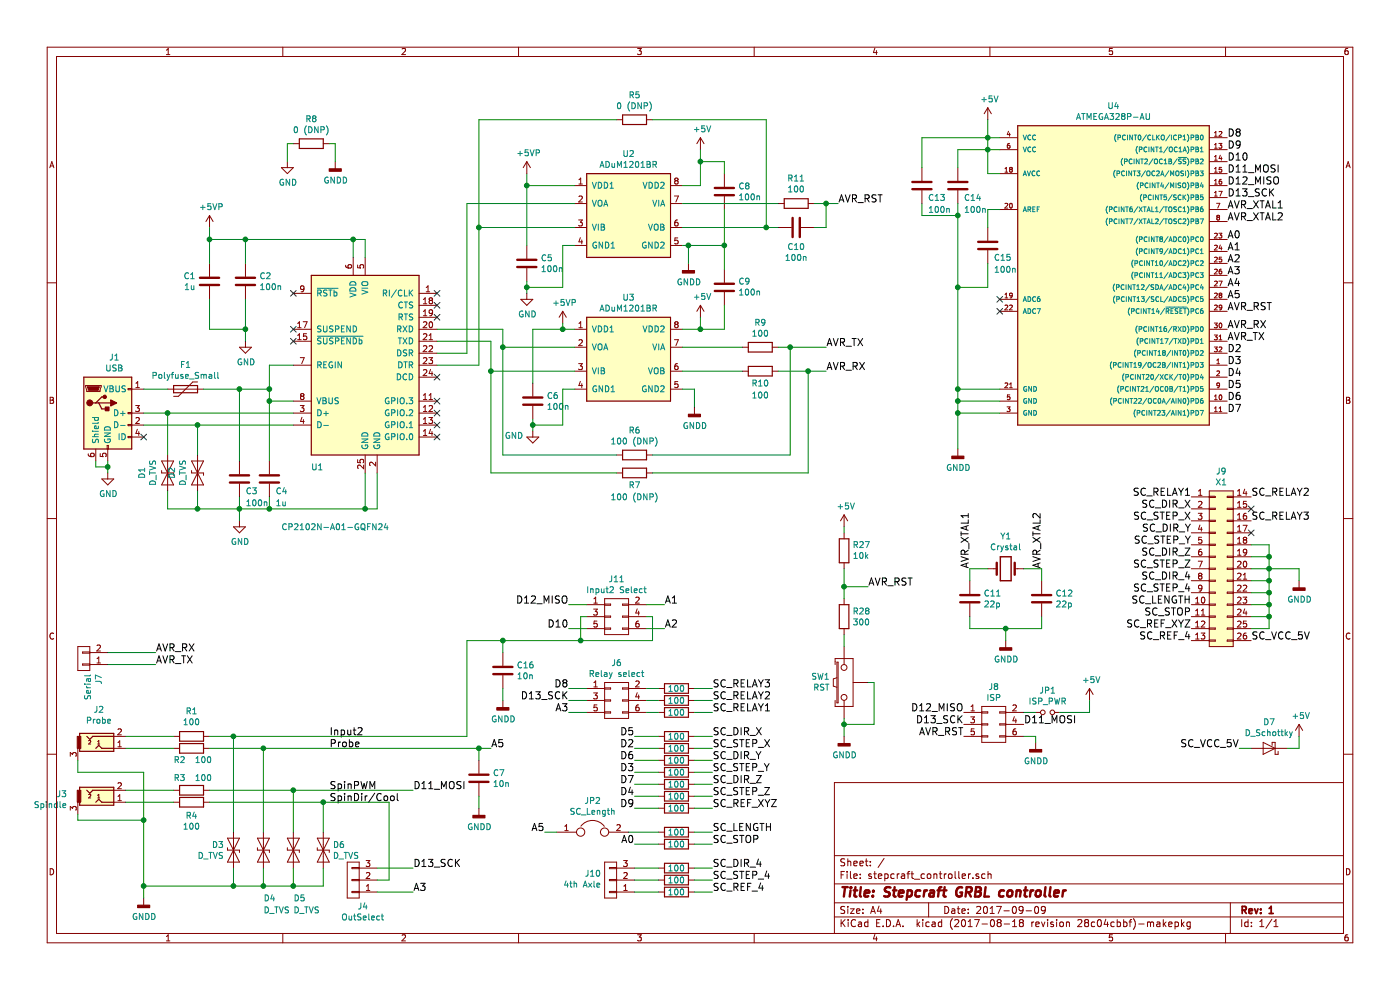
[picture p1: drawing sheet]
EESchema Schematic File Version 2
LIBS:power
LIBS:device
LIBS:transistors
LIBS:conn
LIBS:linear
LIBS:regul
LIBS:74xx
LIBS:cmos4000
LIBS:adc-dac
LIBS:memory
LIBS:xilinx
LIBS:microcontrollers
LIBS:dsp
LIBS:microchip
LIBS:analog_switches
LIBS:motorola
LIBS:texas
LIBS:intel
LIBS:audio
LIBS:interface
LIBS:digital-audio
LIBS:philips
LIBS:display
LIBS:cypress
LIBS:siliconi
LIBS:opto
LIBS:atmel
LIBS:contrib
LIBS:valves
LIBS:iotta_wsn_rev2
LIBS:w_connectors
LIBS:silabs
LIBS:stepcraft_controller-cache
EELAYER 26 0
EELAYER END
$Descr A4 11693 8268
encoding utf-8
Sheet 1 1
Title "Stepcraft GRBL controller"
Date "2017-09-09"
Rev "1"
Comp ""
Comment1 ""
Comment2 ""
Comment3 ""
Comment4 ""
$EndDescr
$Comp
L ADuM1201BR U3
U 1 1
P 5250 3000
F 0 "U3" H 5250 3517 50  0000 C CNN
F 1 "ADuM1201BR" H 5250 3426 50  0000 C CNN
F 2 "Housings_SOIC:SOIC-8_3.9x4.9mm_Pitch1.27mm" H 5250 3000 50  0001 C CIN
F 3 "" H 5250 3000 50  0001 C CNN
	1    5250 3000
	1    0    0    -1  
$EndComp
$Comp
L ATMEGA328P-AU U4
U 1 1
P 9250 2250
F 0 "U4" H 9300 3617 50  0000 C CNN
F 1 "ATMEGA328P-AU" H 9300 3526 50  0000 C CNN
F 2 "Housings_QFP:LQFP-32_7x7mm_Pitch0.8mm" H 9250 2250 50  0001 C CIN
F 3 "" H 9250 2250 50  0001 C CNN
	1    9250 2250
	1    0    0    -1  
$EndComp
$Comp
L Polyfuse F1
U 1 1
P 1550 3250
F 0 "F1" V 1345 3250 50  0000 C CNN
F 1 "Polyfuse_Small" V 1436 3250 50  0000 C CNN
F 2 "Resistors_SMD:R_1210" H 1600 3050 50  0001 L CNN
F 3 "" H 1550 3250 50  0001 C CNN
	1    1550 3250
	0    1    1    0   
$EndComp
$Comp
L USB_OTG J1
U 1 1
P 900 3450
F 0 "J1" H 955 3917 50  0000 C CNN
F 1 "USB" H 955 3826 50  0000 C CNN
F 2 "iotta_footprints:conn_usb_B_micro_smd" H 1050 3400 50  0001 C CNN
F 3 "" H 1050 3400 50  0001 C CNN
	1    900  3450
	1    0    0    -1  
$EndComp
$Comp
L Stepcraft_X1 J9
U 1 1
P 10200 4750
F 0 "J9" H 10200 5565 50  0000 C CNN
F 1 "X1" H 10200 5474 50  0000 C CNN
F 2 "iotta_footprints:Stepcraft_SC100_Controller_Board" H 10200 3600 50  0001 C CNN
F 3 "" H 10200 3600 50  0001 C CNN
	1    10200 4750
	1    0    0    -1  
$EndComp
$Comp
L CONN_02X03 J8
U 1 1
P 8300 6050
F 0 "J8" H 8300 6365 50  0000 C CNN
F 1 "ISP" H 8300 6274 50  0000 C CNN
F 2 "Pin_Headers:Pin_Header_Angled_2x03_Pitch2.54mm" H 8300 4900 50  0001 C CNN
F 3 "" H 8300 4900 50  0001 C CNN
	1    8300 6050
	1    0    0    -1  
$EndComp
$Comp
L Audio-Jack-3 J3
U 1 1
P 850 6700
F 0 "J3" H 562 6770 50  0000 R CNN
F 1 "Spindle" H 562 6679 50  0000 R CNN
F 2 "w_conn_av:jack_3.5_pj313d-smt" H 1100 6800 50  0001 C CNN
F 3 "" H 1100 6800 50  0001 C CNN
	1    850  6700
	1    0    0    -1  
$EndComp
$Comp
L Audio-Jack-3 J2
U 1 1
P 850 6250
F 0 "J2" H 826 6575 50  0000 C CNN
F 1 "Probe" H 826 6484 50  0000 C CNN
F 2 "w_conn_av:jack_3.5_pj313d-smt" H 1100 6350 50  0001 C CNN
F 3 "" H 1100 6350 50  0001 C CNN
	1    850  6250
	1    0    0    -1  
$EndComp
Text Label 9950 4150 2    60   ~ 0
SC_RELAY1
Text Label 9950 4250 2    60   ~ 0
SC_DIR_X
Text Label 9950 4350 2    60   ~ 0
SC_STEP_X
Text Label 9950 4550 2    60   ~ 0
SC_STEP_Y
Text Label 9950 4750 2    60   ~ 0
SC_STEP_Z
Text Label 9950 4450 2    60   ~ 0
SC_DIR_Y
Text Label 9950 4650 2    60   ~ 0
SC_DIR_Z
Text Label 9950 4850 2    60   ~ 0
SC_DIR_4
Text Label 9950 4950 2    60   ~ 0
SC_STEP_4
Text Label 9950 5050 2    60   ~ 0
SC_LENGTH
Text Label 9950 5150 2    60   ~ 0
SC_STOP
Text Label 9950 5250 2    60   ~ 0
SC_REF_XYZ
Text Label 9950 5350 2    60   ~ 0
SC_REF_4
Text Label 10450 4150 0    60   ~ 0
SC_RELAY2
Text Label 10450 4350 0    60   ~ 0
SC_RELAY3
NoConn ~ 10450 4250
NoConn ~ 10450 4450
Text Label 10450 5350 0    60   ~ 0
SC_VCC_5V
$Comp
L GND #PWR01
U 1 1
P 900 3950
F 0 "#PWR01" H 900 3700 50  0001 C CNN
F 1 "GND" H 905 3777 50  0000 C CNN
F 2 "" H 900 3950 50  0001 C CNN
F 3 "" H 900 3950 50  0001 C CNN
	1    900  3950
	1    0    0    -1  
$EndComp
NoConn ~ 1200 3650
$Comp
L +5V #PWR025
U 1 1
P 10850 6150
F 0 "#PWR025" H 10850 6000 50  0001 C CNN
F 1 "+5V" H 10865 6323 50  0000 C CNN
F 2 "" H 10850 6150 50  0001 C CNN
F 3 "" H 10850 6150 50  0001 C CNN
	1    10850 6150
	1    0    0    -1  
$EndComp
$Comp
L +5V #PWR022
U 1 1
P 8250 1000
F 0 "#PWR022" H 8250 850 50  0001 C CNN
F 1 "+5V" H 8265 1173 50  0000 C CNN
F 2 "" H 8250 1000 50  0001 C CNN
F 3 "" H 8250 1000 50  0001 C CNN
	1    8250 1000
	1    0    0    -1  
$EndComp
NoConn ~ 8350 2500
NoConn ~ 8350 2600
$Comp
L C C14
U 1 1
P 8000 1550
F 0 "C14" H 8050 1450 50  0000 L CNN
F 1 "100n" H 8050 1350 50  0000 L CNN
F 2 "Capacitors_SMD:C_0805" H 8038 1400 50  0001 C CNN
F 3 "" H 8000 1550 50  0001 C CNN
	1    8000 1550
	1    0    0    -1  
$EndComp
$Comp
L C C13
U 1 1
P 7700 1550
F 0 "C13" H 7750 1450 50  0000 L CNN
F 1 "100n" H 7750 1350 50  0000 L CNN
F 2 "Capacitors_SMD:C_0805" H 7738 1400 50  0001 C CNN
F 3 "" H 7700 1550 50  0001 C CNN
	1    7700 1550
	1    0    0    -1  
$EndComp
Text Label 10250 2850 0    60   ~ 0
AVR_TX
Text Label 10250 2750 0    60   ~ 0
AVR_RX
$Comp
L R R6
U 1 1
P 5300 3800
F 0 "R6" V 5093 3800 50  0000 C CNN
F 1 "100 (DNP)" V 5184 3800 50  0000 C CNN
F 2 "Resistors_SMD:R_0805" V 5230 3800 50  0001 C CNN
F 3 "" H 5300 3800 50  0001 C CNN
	1    5300 3800
	0    1    1    0   
$EndComp
$Comp
L R R7
U 1 1
P 5300 3950
F 0 "R7" V 5400 3950 50  0000 C CNN
F 1 "100 (DNP)" V 5500 3950 50  0000 C CNN
F 2 "Resistors_SMD:R_0805" V 5230 3950 50  0001 C CNN
F 3 "" H 5300 3950 50  0001 C CNN
	1    5300 3950
	0    1    1    0   
$EndComp
$Comp
L R R9
U 1 1
P 6350 2900
F 0 "R9" V 6143 2900 50  0000 C CNN
F 1 "100" V 6234 2900 50  0000 C CNN
F 2 "Resistors_SMD:R_0805" V 6280 2900 50  0001 C CNN
F 3 "" H 6350 2900 50  0001 C CNN
	1    6350 2900
	0    1    1    0   
$EndComp
$Comp
L R R10
U 1 1
P 6350 3100
F 0 "R10" V 6450 3100 50  0000 C CNN
F 1 "100" V 6550 3100 50  0000 C CNN
F 2 "Resistors_SMD:R_0805" V 6280 3100 50  0001 C CNN
F 3 "" H 6350 3100 50  0001 C CNN
	1    6350 3100
	0    1    1    0   
$EndComp
Text Label 6900 3100 0    60   ~ 0
AVR_RX
Text Label 6900 2900 0    60   ~ 0
AVR_TX
$Comp
L +5V #PWR015
U 1 1
P 5850 2650
F 0 "#PWR015" H 5850 2500 50  0001 C CNN
F 1 "+5V" H 5865 2823 50  0000 C CNN
F 2 "" H 5850 2650 50  0001 C CNN
F 3 "" H 5850 2650 50  0001 C CNN
	1    5850 2650
	1    0    0    -1  
$EndComp
Text Label 10350 6250 2    60   ~ 0
SC_VCC_5V
Text Label 10250 2600 0    60   ~ 0
AVR_RST
$Comp
L C C10
U 1 1
P 6650 1900
F 0 "C10" V 6810 1900 50  0000 C CNN
F 1 "100n" V 6901 1900 50  0000 C CNN
F 2 "Capacitors_SMD:C_0805" H 6688 1750 50  0001 C CNN
F 3 "" H 6650 1900 50  0001 C CNN
	1    6650 1900
	0    1    1    0   
$EndComp
Text Label 7250 4900 0    60   ~ 0
AVR_RST
$Comp
L R R27
U 1 1
P 7050 4600
F 0 "R27" H 6980 4554 50  0000 R CNN
F 1 "10k" H 6980 4645 50  0000 R CNN
F 2 "Resistors_SMD:R_0805" V 6980 4600 50  0001 C CNN
F 3 "" H 7050 4600 50  0001 C CNN
	1    7050 4600
	-1   0    0    1   
$EndComp
$Comp
L +5V #PWR017
U 1 1
P 7050 4400
F 0 "#PWR017" H 7050 4250 50  0001 C CNN
F 1 "+5V" H 7065 4573 50  0000 C CNN
F 2 "" H 7050 4400 50  0001 C CNN
F 3 "" H 7050 4400 50  0001 C CNN
	1    7050 4400
	1    0    0    -1  
$EndComp
$Comp
L R R28
U 1 1
P 7050 5150
F 0 "R28" H 7120 5196 50  0000 L CNN
F 1 "300" H 7120 5105 50  0000 L CNN
F 2 "Resistors_SMD:R_0805" V 6980 5150 50  0001 C CNN
F 3 "" H 7050 5150 50  0001 C CNN
	1    7050 5150
	1    0    0    -1  
$EndComp
$Comp
L Jumper_NO_Small JP1
U 1 1
P 8750 5950
F 0 "JP1" H 8750 6135 50  0000 C CNN
F 1 "ISP_PWR" H 8750 6044 50  0000 C CNN
F 2 "Pin_Headers:Pin_Header_Straight_1x02_Pitch2.54mm" H 8750 5950 50  0001 C CNN
F 3 "" H 8750 5950 50  0001 C CNN
	1    8750 5950
	1    0    0    -1  
$EndComp
$Comp
L +5V #PWR023
U 1 1
P 9100 5850
F 0 "#PWR023" H 9100 5700 50  0001 C CNN
F 1 "+5V" H 9115 6023 50  0000 C CNN
F 2 "" H 9100 5850 50  0001 C CNN
F 3 "" H 9100 5850 50  0001 C CNN
	1    9100 5850
	1    0    0    -1  
$EndComp
$Comp
L SW_PUSH_SHIELD SW1
U 1 1
P 7050 5700
F 0 "SW1" V 7096 5818 50  0000 L CNN
F 1 "RST" V 7005 5818 50  0000 L CNN
F 2 "iotta_footprints:TACTILE_SWITCH_VERTICAL_6MM" H 7050 5700 50  0001 C CNN
F 3 "" H 7050 5700 50  0000 C CNN
	1    7050 5700
	0    -1   -1   0   
$EndComp
Text Label 10250 1550 0    60   ~ 0
D12_MISO
Text Label 10250 1450 0    60   ~ 0
D11_MOSI
Text Label 10250 1650 0    60   ~ 0
D13_SCK
Text Label 8050 6150 2    60   ~ 0
AVR_RST
$Comp
L C C2
U 1 1
P 2050 2350
F 0 "C2" H 2165 2396 50  0000 L CNN
F 1 "100n" H 2165 2305 50  0000 L CNN
F 2 "Capacitors_SMD:C_0805" H 2088 2200 50  0001 C CNN
F 3 "" H 2050 2350 50  0001 C CNN
	1    2050 2350
	1    0    0    -1  
$EndComp
$Comp
L Crystal Y1
U 1 1
P 8400 4750
F 0 "Y1" H 8400 4482 50  0000 C CNN
F 1 "Crystal" H 8400 4573 50  0000 C CNN
F 2 "Crystals:Crystal_SMD_HC49-SD" H 8400 4750 50  0001 C CNN
F 3 "" H 8400 4750 50  0001 C CNN
	1    8400 4750
	-1   0    0    1   
$EndComp
$Comp
L C C11
U 1 1
P 8100 5000
F 0 "C11" H 8215 5046 50  0000 L CNN
F 1 "22p" H 8215 4955 50  0000 L CNN
F 2 "Capacitors_SMD:C_0805" H 8138 4850 50  0001 C CNN
F 3 "" H 8100 5000 50  0001 C CNN
	1    8100 5000
	1    0    0    -1  
$EndComp
$Comp
L C C12
U 1 1
P 8700 5000
F 0 "C12" H 8815 5046 50  0000 L CNN
F 1 "22p" H 8815 4955 50  0000 L CNN
F 2 "Capacitors_SMD:C_0805" H 8738 4850 50  0001 C CNN
F 3 "" H 8700 5000 50  0001 C CNN
	1    8700 5000
	1    0    0    -1  
$EndComp
Text Label 8700 4750 1    60   ~ 0
AVR_XTAL2
Text Label 8100 4750 1    60   ~ 0
AVR_XTAL1
Text Label 10250 1750 0    60   ~ 0
AVR_XTAL1
Text Label 10250 1850 0    60   ~ 0
AVR_XTAL2
$Comp
L C C3
U 1 1
P 2000 4000
F 0 "C3" H 2050 3900 50  0000 L CNN
F 1 "100n" H 2050 3800 50  0000 L CNN
F 2 "Capacitors_SMD:C_0805" H 2038 3850 50  0001 C CNN
F 3 "" H 2000 4000 50  0001 C CNN
	1    2000 4000
	1    0    0    -1  
$EndComp
$Comp
L C C4
U 1 1
P 2250 4000
F 0 "C4" H 2300 3900 50  0000 L CNN
F 1 "1u" H 2300 3800 50  0000 L CNN
F 2 "Capacitors_SMD:C_0805" H 2288 3850 50  0001 C CNN
F 3 "" H 2250 4000 50  0001 C CNN
	1    2250 4000
	1    0    0    -1  
$EndComp
$Comp
L C C1
U 1 1
P 1750 2350
F 0 "C1" H 1635 2396 50  0000 R CNN
F 1 "1u" H 1635 2305 50  0000 R CNN
F 2 "Capacitors_SMD:C_0805" H 1788 2200 50  0001 C CNN
F 3 "" H 1750 2350 50  0001 C CNN
	1    1750 2350
	1    0    0    -1  
$EndComp
$Comp
L ADuM1201BR U2
U 1 1
P 5250 1800
F 0 "U2" H 5250 2317 50  0000 C CNN
F 1 "ADuM1201BR" H 5250 2226 50  0000 C CNN
F 2 "Housings_SOIC:SOIC-8_3.9x4.9mm_Pitch1.27mm" H 5250 1800 50  0001 C CIN
F 3 "" H 5250 1800 50  0001 C CNN
	1    5250 1800
	1    0    0    -1  
$EndComp
$Comp
L +5V #PWR014
U 1 1
P 5850 1250
F 0 "#PWR014" H 5850 1100 50  0001 C CNN
F 1 "+5V" H 5865 1423 50  0000 C CNN
F 2 "" H 5850 1250 50  0001 C CNN
F 3 "" H 5850 1250 50  0001 C CNN
	1    5850 1250
	1    0    0    -1  
$EndComp
$Comp
L R R5
U 1 1
P 5300 1000
F 0 "R5" V 5093 1000 50  0000 C CNN
F 1 "0 (DNP)" V 5184 1000 50  0000 C CNN
F 2 "Resistors_SMD:R_0805" V 5230 1000 50  0001 C CNN
F 3 "" H 5300 1000 50  0001 C CNN
	1    5300 1000
	0    1    1    0   
$EndComp
$Comp
L C C8
U 1 1
P 6050 1600
F 0 "C8" H 6165 1646 50  0000 L CNN
F 1 "100n" H 6165 1555 50  0000 L CNN
F 2 "Capacitors_SMD:C_0805" H 6088 1450 50  0001 C CNN
F 3 "" H 6050 1600 50  0001 C CNN
	1    6050 1600
	1    0    0    -1  
$EndComp
$Comp
L C C9
U 1 1
P 6050 2400
F 0 "C9" H 5935 2354 50  0000 R CNN
F 1 "100n" H 5935 2445 50  0000 R CNN
F 2 "Capacitors_SMD:C_0805" H 6088 2250 50  0001 C CNN
F 3 "" H 6050 2400 50  0001 C CNN
	1    6050 2400
	-1   0    0    1   
$EndComp
$Comp
L GNDD #PWR020
U 1 1
P 8000 3750
F 0 "#PWR020" H 8000 3500 50  0001 C CNN
F 1 "GNDD" H 8004 3595 50  0000 C CNN
F 2 "" H 8000 3750 50  0001 C CNN
F 3 "" H 8000 3750 50  0001 C CNN
	1    8000 3750
	1    0    0    -1  
$EndComp
$Comp
L GNDD #PWR024
U 1 1
P 10850 4850
F 0 "#PWR024" H 10850 4600 50  0001 C CNN
F 1 "GNDD" H 10854 4695 50  0000 C CNN
F 2 "" H 10850 4850 50  0001 C CNN
F 3 "" H 10850 4850 50  0001 C CNN
	1    10850 4850
	1    0    0    -1  
$EndComp
$Comp
L GNDD #PWR012
U 1 1
P 5750 2200
F 0 "#PWR012" H 5750 1950 50  0001 C CNN
F 1 "GNDD" H 5754 2045 50  0000 C CNN
F 2 "" H 5750 2200 50  0001 C CNN
F 3 "" H 5750 2200 50  0001 C CNN
	1    5750 2200
	1    0    0    -1  
$EndComp
$Comp
L C C5
U 1 1
P 4400 2200
F 0 "C5" H 4515 2246 50  0000 L CNN
F 1 "100n" H 4515 2155 50  0000 L CNN
F 2 "Capacitors_SMD:C_0805" H 4438 2050 50  0001 C CNN
F 3 "" H 4400 2200 50  0001 C CNN
	1    4400 2200
	1    0    0    -1  
$EndComp
$Comp
L C C6
U 1 1
P 4450 3350
F 0 "C6" H 4565 3396 50  0000 L CNN
F 1 "100n" H 4565 3305 50  0000 L CNN
F 2 "Capacitors_SMD:C_0805" H 4488 3200 50  0001 C CNN
F 3 "" H 4450 3350 50  0001 C CNN
	1    4450 3350
	1    0    0    -1  
$EndComp
$Comp
L GND #PWR06
U 1 1
P 4450 3600
F 0 "#PWR06" H 4450 3350 50  0001 C CNN
F 1 "GND" H 4372 3563 50  0000 R CNN
F 2 "" H 4450 3600 50  0001 C CNN
F 3 "" H 4450 3600 50  0001 C CNN
	1    4450 3600
	1    0    0    -1  
$EndComp
$Comp
L GND #PWR05
U 1 1
P 4400 2450
F 0 "#PWR05" H 4400 2200 50  0001 C CNN
F 1 "GND" H 4405 2277 50  0000 C CNN
F 2 "" H 4400 2450 50  0001 C CNN
F 3 "" H 4400 2450 50  0001 C CNN
	1    4400 2450
	1    0    0    -1  
$EndComp
$Comp
L GNDD #PWR013
U 1 1
P 5800 3400
F 0 "#PWR013" H 5800 3150 50  0001 C CNN
F 1 "GNDD" H 5804 3245 50  0000 C CNN
F 2 "" H 5800 3400 50  0001 C CNN
F 3 "" H 5800 3400 50  0001 C CNN
	1    5800 3400
	1    0    0    -1  
$EndComp
$Comp
L GND #PWR011
U 1 1
P 2400 1350
F 0 "#PWR011" H 2400 1100 50  0001 C CNN
F 1 "GND" H 2405 1177 50  0000 C CNN
F 2 "" H 2400 1350 50  0001 C CNN
F 3 "" H 2400 1350 50  0001 C CNN
	1    2400 1350
	1    0    0    -1  
$EndComp
$Comp
L GNDD #PWR016
U 1 1
P 2800 1350
F 0 "#PWR016" H 2800 1100 50  0001 C CNN
F 1 "GNDD" H 2804 1195 50  0000 C CNN
F 2 "" H 2800 1350 50  0001 C CNN
F 3 "" H 2800 1350 50  0001 C CNN
	1    2800 1350
	1    0    0    -1  
$EndComp
$Comp
L R R8
U 1 1
P 2600 1200
F 0 "R8" V 2393 1200 50  0000 C CNN
F 1 "0 (DNP)" V 2484 1200 50  0000 C CNN
F 2 "Resistors_SMD:R_0805" V 2530 1200 50  0001 C CNN
F 3 "" H 2600 1200 50  0001 C CNN
	1    2600 1200
	0    1    1    0   
$EndComp
$Comp
L GNDD #PWR018
U 1 1
P 7050 6150
F 0 "#PWR018" H 7050 5900 50  0001 C CNN
F 1 "GNDD" H 7054 5995 50  0000 C CNN
F 2 "" H 7050 6150 50  0001 C CNN
F 3 "" H 7050 6150 50  0001 C CNN
	1    7050 6150
	1    0    0    -1  
$EndComp
$Comp
L R R11
U 1 1
P 6650 1700
F 0 "R11" V 6857 1700 50  0000 C CNN
F 1 "100" V 6766 1700 50  0000 C CNN
F 2 "Resistors_SMD:R_0805" V 6580 1700 50  0001 C CNN
F 3 "" H 6650 1700 50  0001 C CNN
	1    6650 1700
	0    -1   -1   0   
$EndComp
$Comp
L GNDD #PWR019
U 1 1
P 8400 5350
F 0 "#PWR019" H 8400 5100 50  0001 C CNN
F 1 "GNDD" H 8404 5195 50  0000 C CNN
F 2 "" H 8400 5350 50  0001 C CNN
F 3 "" H 8400 5350 50  0001 C CNN
	1    8400 5350
	1    0    0    -1  
$EndComp
$Comp
L GNDD #PWR021
U 1 1
P 8650 6200
F 0 "#PWR021" H 8650 5950 50  0001 C CNN
F 1 "GNDD" H 8654 6045 50  0000 C CNN
F 2 "" H 8650 6200 50  0001 C CNN
F 3 "" H 8650 6200 50  0001 C CNN
	1    8650 6200
	1    0    0    -1  
$EndComp
$Comp
L D_TVS D1
U 1 1
P 1400 3950
F 0 "D1" H 1400 4166 50  0000 C CNN
F 1 "D_TVS" H 1400 4075 50  0000 C CNN
F 2 "Capacitors_SMD:C_0603" H 1400 3950 50  0001 C CNN
F 3 "" H 1400 3950 50  0001 C CNN
	1    1400 3950
	0    -1   -1   0   
$EndComp
$Comp
L D_TVS D2
U 1 1
P 1650 3950
F 0 "D2" H 1650 4166 50  0000 C CNN
F 1 "D_TVS" H 1650 4075 50  0000 C CNN
F 2 "Capacitors_SMD:C_0603" H 1650 3950 50  0001 C CNN
F 3 "" H 1650 3950 50  0001 C CNN
	1    1650 3950
	0    -1   -1   0   
$EndComp
$Comp
L D_TVS D3
U 1 1
P 1950 7100
F 0 "D3" V 1904 7022 50  0000 R CNN
F 1 "D_TVS" V 1995 7022 50  0000 R CNN
F 2 "Capacitors_SMD:C_0603" H 1950 7100 50  0001 C CNN
F 3 "" H 1950 7100 50  0001 C CNN
	1    1950 7100
	0    1    1    0   
$EndComp
$Comp
L D_TVS D4
U 1 1
P 2200 7100
F 0 "D4" V 2600 7100 50  0000 L CNN
F 1 "D_TVS" V 2700 7100 50  0000 L CNN
F 2 "Capacitors_SMD:C_0603" H 2200 7100 50  0001 C CNN
F 3 "" H 2200 7100 50  0001 C CNN
	1    2200 7100
	0    1    1    0   
$EndComp
$Comp
L D_TVS D5
U 1 1
P 2450 7100
F 0 "D5" V 2850 7100 50  0000 L CNN
F 1 "D_TVS" V 2950 7100 50  0000 L CNN
F 2 "Capacitors_SMD:C_0603" H 2450 7100 50  0001 C CNN
F 3 "" H 2450 7100 50  0001 C CNN
	1    2450 7100
	0    1    1    0   
$EndComp
$Comp
L D_TVS D6
U 1 1
P 2700 7100
F 0 "D6" V 2654 7179 50  0000 L CNN
F 1 "D_TVS" V 2745 7179 50  0000 L CNN
F 2 "Capacitors_SMD:C_0603" H 2700 7100 50  0001 C CNN
F 3 "" H 2700 7100 50  0001 C CNN
	1    2700 7100
	0    1    1    0   
$EndComp
$Comp
L GNDD #PWR03
U 1 1
P 1200 7500
F 0 "#PWR03" H 1200 7250 50  0001 C CNN
F 1 "GNDD" H 1204 7345 50  0000 C CNN
F 2 "" H 1200 7500 50  0001 C CNN
F 3 "" H 1200 7500 50  0001 C CNN
	1    1200 7500
	1    0    0    -1  
$EndComp
$Comp
L R R1
U 1 1
P 1600 6150
F 0 "R1" V 1807 6150 50  0000 C CNN
F 1 "100" V 1716 6150 50  0000 C CNN
F 2 "Resistors_SMD:R_0805" V 1530 6150 50  0001 C CNN
F 3 "" H 1600 6150 50  0001 C CNN
	1    1600 6150
	0    -1   -1   0   
$EndComp
$Comp
L R R2
U 1 1
P 1600 6250
F 0 "R2" V 1500 6350 50  0000 C CNN
F 1 "100" V 1500 6150 50  0000 C CNN
F 2 "Resistors_SMD:R_0805" V 1530 6250 50  0001 C CNN
F 3 "" H 1600 6250 50  0001 C CNN
	1    1600 6250
	0    -1   -1   0   
$EndComp
$Comp
L R R3
U 1 1
P 1600 6600
F 0 "R3" V 1700 6700 50  0000 C CNN
F 1 "100" V 1700 6500 50  0000 C CNN
F 2 "Resistors_SMD:R_0805" V 1530 6600 50  0001 C CNN
F 3 "" H 1600 6600 50  0001 C CNN
	1    1600 6600
	0    -1   -1   0   
$EndComp
$Comp
L R R4
U 1 1
P 1600 6700
F 0 "R4" V 1485 6700 50  0000 C CNN
F 1 "100" V 1394 6700 50  0000 C CNN
F 2 "Resistors_SMD:R_0805" V 1530 6700 50  0001 C CNN
F 3 "" H 1600 6700 50  0001 C CNN
	1    1600 6700
	0    -1   -1   0   
$EndComp
$Comp
L CONN_01X02 J7
U 1 1
P 700 5500
F 0 "J7" V 572 5628 50  0000 L CNN
F 1 "Serial" V 663 5628 50  0000 L CNN
F 2 "Pin_Headers:Pin_Header_Angled_2x01_Pitch2.54mm" H 700 5500 50  0001 C CNN
F 3 "" H 700 5500 50  0001 C CNN
	1    700  5500
	-1   0    0    1   
$EndComp
Text Label 10250 3050 0    60   ~ 0
D3
Text Label 10250 2950 0    60   ~ 0
D2
Text Label 10250 3150 0    60   ~ 0
D4
Text Label 10250 3250 0    60   ~ 0
D5
Text Label 10250 3350 0    60   ~ 0
D6
Text Label 10250 3450 0    60   ~ 0
D7
Text Label 10250 1150 0    60   ~ 0
D8
Text Label 10250 1250 0    60   ~ 0
D9
Text Label 10250 1350 0    60   ~ 0
D10
Text Label 10250 2000 0    60   ~ 0
A0
Text Label 10250 2100 0    60   ~ 0
A1
Text Label 10250 2200 0    60   ~ 0
A2
Text Label 10250 2300 0    60   ~ 0
A3
Text Label 10250 2400 0    60   ~ 0
A4
Text Label 10250 2500 0    60   ~ 0
A5
Text Label 8550 6050 0    60   ~ 0
D11_MOSI
Text Label 8050 5950 2    60   ~ 0
D12_MISO
Text Label 8050 6050 2    60   ~ 0
D13_SCK
$Comp
L C C15
U 1 1
P 8250 2050
F 0 "C15" H 8300 1950 50  0000 L CNN
F 1 "100n" H 8300 1850 50  0000 L CNN
F 2 "Capacitors_SMD:C_0805" H 8288 1900 50  0001 C CNN
F 3 "" H 8250 2050 50  0001 C CNN
	1    8250 2050
	1    0    0    -1  
$EndComp
Text Label 5950 5950 0    60   ~ 0
SC_RELAY1
Text Label 5950 6150 0    60   ~ 0
SC_DIR_X
Text Label 5950 6250 0    60   ~ 0
SC_STEP_X
Text Label 5950 6450 0    60   ~ 0
SC_STEP_Y
Text Label 5950 6650 0    60   ~ 0
SC_STEP_Z
Text Label 5950 6350 0    60   ~ 0
SC_DIR_Y
Text Label 5950 6550 0    60   ~ 0
SC_DIR_Z
Text Label 5950 7250 0    60   ~ 0
SC_DIR_4
Text Label 5950 7350 0    60   ~ 0
SC_STEP_4
Text Label 5950 6950 0    60   ~ 0
SC_LENGTH
Text Label 5950 7050 0    60   ~ 0
SC_STOP
Text Label 5950 6750 0    60   ~ 0
SC_REF_XYZ
Text Label 5950 7450 0    60   ~ 0
SC_REF_4
$Comp
L R R12
U 1 1
P 5650 5950
F 0 "R12" V 5750 5950 50  0001 C CNN
F 1 "100" V 5650 5950 50  0000 C CNN
F 2 "Resistors_SMD:R_0805" V 5580 5950 50  0001 C CNN
F 3 "" H 5650 5950 50  0001 C CNN
	1    5650 5950
	0    -1   1    0   
$EndComp
$Comp
L R R15
U 1 1
P 5650 6150
F 0 "R15" V 5750 6150 50  0001 C CNN
F 1 "100" V 5650 6150 50  0000 C CNN
F 2 "Resistors_SMD:R_0805" V 5580 6150 50  0001 C CNN
F 3 "" H 5650 6150 50  0001 C CNN
	1    5650 6150
	0    -1   1    0   
$EndComp
$Comp
L R R16
U 1 1
P 5650 6250
F 0 "R16" V 5750 6250 50  0001 C CNN
F 1 "100" V 5650 6250 50  0000 C CNN
F 2 "Resistors_SMD:R_0805" V 5580 6250 50  0001 C CNN
F 3 "" H 5650 6250 50  0001 C CNN
	1    5650 6250
	0    -1   1    0   
$EndComp
$Comp
L R R17
U 1 1
P 5650 6350
F 0 "R17" V 5750 6350 50  0001 C CNN
F 1 "100" V 5650 6350 50  0000 C CNN
F 2 "Resistors_SMD:R_0805" V 5580 6350 50  0001 C CNN
F 3 "" H 5650 6350 50  0001 C CNN
	1    5650 6350
	0    -1   1    0   
$EndComp
$Comp
L R R18
U 1 1
P 5650 6450
F 0 "R18" V 5750 6450 50  0001 C CNN
F 1 "100" V 5650 6450 50  0000 C CNN
F 2 "Resistors_SMD:R_0805" V 5580 6450 50  0001 C CNN
F 3 "" H 5650 6450 50  0001 C CNN
	1    5650 6450
	0    -1   1    0   
$EndComp
$Comp
L R R19
U 1 1
P 5650 6550
F 0 "R19" V 5750 6550 50  0001 C CNN
F 1 "100" V 5650 6550 50  0000 C CNN
F 2 "Resistors_SMD:R_0805" V 5580 6550 50  0001 C CNN
F 3 "" H 5650 6550 50  0001 C CNN
	1    5650 6550
	0    -1   1    0   
$EndComp
$Comp
L R R20
U 1 1
P 5650 6650
F 0 "R20" V 5750 6650 50  0001 C CNN
F 1 "100" V 5650 6650 50  0000 C CNN
F 2 "Resistors_SMD:R_0805" V 5580 6650 50  0001 C CNN
F 3 "" H 5650 6650 50  0001 C CNN
	1    5650 6650
	0    -1   1    0   
$EndComp
$Comp
L R R24
U 1 1
P 5650 7250
F 0 "R24" V 5750 7250 50  0001 C CNN
F 1 "100" V 5650 7250 50  0000 C CNN
F 2 "Resistors_SMD:R_0805" V 5580 7250 50  0001 C CNN
F 3 "" H 5650 7250 50  0001 C CNN
	1    5650 7250
	0    -1   1    0   
$EndComp
$Comp
L R R25
U 1 1
P 5650 7350
F 0 "R25" V 5750 7350 50  0001 C CNN
F 1 "100" V 5650 7350 50  0000 C CNN
F 2 "Resistors_SMD:R_0805" V 5580 7350 50  0001 C CNN
F 3 "" H 5650 7350 50  0001 C CNN
	1    5650 7350
	0    -1   1    0   
$EndComp
$Comp
L R R22
U 1 1
P 5650 6950
F 0 "R22" V 5750 6950 50  0001 C CNN
F 1 "100" V 5650 6950 50  0000 C CNN
F 2 "Resistors_SMD:R_0805" V 5580 6950 50  0001 C CNN
F 3 "" H 5650 6950 50  0001 C CNN
	1    5650 6950
	0    -1   1    0   
$EndComp
$Comp
L R R23
U 1 1
P 5650 7050
F 0 "R23" V 5750 7050 50  0001 C CNN
F 1 "100" V 5650 7050 50  0000 C CNN
F 2 "Resistors_SMD:R_0805" V 5580 7050 50  0001 C CNN
F 3 "" H 5650 7050 50  0001 C CNN
	1    5650 7050
	0    -1   1    0   
$EndComp
$Comp
L R R21
U 1 1
P 5650 6750
F 0 "R21" V 5750 6750 50  0001 C CNN
F 1 "100" V 5650 6750 50  0000 C CNN
F 2 "Resistors_SMD:R_0805" V 5580 6750 50  0001 C CNN
F 3 "" H 5650 6750 50  0001 C CNN
	1    5650 6750
	0    -1   1    0   
$EndComp
$Comp
L R R26
U 1 1
P 5650 7450
F 0 "R26" V 5750 7450 50  0001 C CNN
F 1 "100" V 5650 7450 50  0000 C CNN
F 2 "Resistors_SMD:R_0805" V 5580 7450 50  0001 C CNN
F 3 "" H 5650 7450 50  0001 C CNN
	1    5650 7450
	0    -1   1    0   
$EndComp
Text Label 5950 5750 0    60   ~ 0
SC_RELAY3
Text Label 5950 5850 0    60   ~ 0
SC_RELAY2
$Comp
L R R14
U 1 1
P 5650 5750
F 0 "R14" V 5750 5750 50  0001 C CNN
F 1 "100" V 5650 5750 50  0000 C CNN
F 2 "Resistors_SMD:R_0805" V 5580 5750 50  0001 C CNN
F 3 "" H 5650 5750 50  0001 C CNN
	1    5650 5750
	0    -1   1    0   
$EndComp
$Comp
L R R13
U 1 1
P 5650 5850
F 0 "R13" V 5750 5850 50  0001 C CNN
F 1 "100" V 5650 5850 50  0000 C CNN
F 2 "Resistors_SMD:R_0805" V 5580 5850 50  0001 C CNN
F 3 "" H 5650 5850 50  0001 C CNN
	1    5650 5850
	0    -1   1    0   
$EndComp
Text Label 5300 6450 2    60   ~ 0
D3
Text Label 5300 6250 2    60   ~ 0
D2
Text Label 5300 6650 2    60   ~ 0
D4
Text Label 5300 6150 2    60   ~ 0
D5
Text Label 5300 6350 2    60   ~ 0
D6
Text Label 5300 6550 2    60   ~ 0
D7
Text Label 2750 6600 0    60   ~ 0
SpinPWM
Text Label 2750 6700 0    60   ~ 0
SpinDir/Cool
$Comp
L CONN_01X03 J4
U 1 1
P 2950 7350
F 0 "J4" H 2869 7573 50  0000 C CNN
F 1 "OutSelect" H 2869 7664 50  0000 C CNN
F 2 "Pin_Headers:Pin_Header_Straight_1x03_Pitch2.54mm" H 2950 7350 50  0001 C CNN
F 3 "" H 2950 7350 50  0001 C CNN
	1    2950 7350
	-1   0    0    1   
$EndComp
Text Label 3450 7450 0    60   ~ 0
A3
Text Label 4100 6250 0    60   ~ 0
A5
Text Label 2750 6250 0    60   ~ 0
Probe
Text Label 5300 6750 2    60   ~ 0
D9
$Comp
L C C7
U 1 1
P 4000 6500
F 0 "C7" H 4115 6546 50  0000 L CNN
F 1 "10n" H 4115 6455 50  0000 L CNN
F 2 "Capacitors_SMD:C_0805" H 4038 6350 50  0001 C CNN
F 3 "" H 4000 6500 50  0001 C CNN
	1    4000 6500
	1    0    0    -1  
$EndComp
$Comp
L GNDD #PWR010
U 1 1
P 4000 6750
F 0 "#PWR010" H 4000 6500 50  0001 C CNN
F 1 "GNDD" H 4004 6595 50  0000 C CNN
F 2 "" H 4000 6750 50  0001 C CNN
F 3 "" H 4000 6750 50  0001 C CNN
	1    4000 6750
	1    0    0    -1  
$EndComp
$Comp
L CONN_02X03 J6
U 1 1
P 5150 5850
F 0 "J6" H 5150 6165 50  0000 C CNN
F 1 "Relay select" H 5150 6074 50  0000 C CNN
F 2 "Pin_Headers:Pin_Header_Straight_2x03_Pitch2.54mm" H 5150 4700 50  0001 C CNN
F 3 "" H 5150 4700 50  0001 C CNN
	1    5150 5850
	1    0    0    -1  
$EndComp
Text Label 4750 5950 2    60   ~ 0
A3
Text Label 4750 5750 2    60   ~ 0
D8
Text Label 5550 5050 0    60   ~ 0
A1
Text Label 5550 5250 0    60   ~ 0
A2
Text Label 5300 7050 2    60   ~ 0
A0
$Comp
L CONN_01X03 J10
U 1 1
P 5100 7350
F 0 "J10" H 5178 7299 50  0000 L CNN
F 1 "4th Axle" H 5178 7390 50  0000 L CNN
F 2 "Pin_Headers:Pin_Header_Straight_1x03_Pitch2.54mm" H 5100 7350 50  0001 C CNN
F 3 "" H 5100 7350 50  0001 C CNN
	1    5100 7350
	-1   0    0    1   
$EndComp
$Comp
L Jumper JP2
U 1 1
P 4950 6950
F 0 "JP2" H 4950 7214 50  0000 C CNN
F 1 "SC_Length" H 4950 7123 50  0000 C CNN
F 2 "Pin_Headers:Pin_Header_Straight_1x02_Pitch2.54mm" H 4950 6950 50  0001 C CNN
F 3 "" H 4950 6950 50  0001 C CNN
	1    4950 6950
	1    0    0    -1  
$EndComp
Text Label 4550 6950 2    60   ~ 0
A5
$Comp
L CONN_02X03 J11
U 1 1
P 5150 5150
F 0 "J11" H 5150 5465 50  0000 C CNN
F 1 "Input2 Select" H 5150 5374 50  0000 C CNN
F 2 "Pin_Headers:Pin_Header_Straight_2x03_Pitch2.54mm" H 5150 4000 50  0001 C CNN
F 3 "" H 5150 4000 50  0001 C CNN
	1    5150 5150
	1    0    0    -1  
$EndComp
Text Label 4750 5250 2    60   ~ 0
D10
Text Label 2750 6150 0    60   ~ 0
Input2
$Comp
L C C16
U 1 1
P 4200 5600
F 0 "C16" H 4315 5646 50  0000 L CNN
F 1 "10n" H 4315 5555 50  0000 L CNN
F 2 "Capacitors_SMD:C_0805" H 4238 5450 50  0001 C CNN
F 3 "" H 4200 5600 50  0001 C CNN
	1    4200 5600
	1    0    0    -1  
$EndComp
$Comp
L GNDD #PWR026
U 1 1
P 4200 5850
F 0 "#PWR026" H 4200 5600 50  0001 C CNN
F 1 "GNDD" H 4204 5695 50  0000 C CNN
F 2 "" H 4200 5850 50  0001 C CNN
F 3 "" H 4200 5850 50  0001 C CNN
	1    4200 5850
	1    0    0    -1  
$EndComp
$Comp
L GND #PWR04
U 1 1
P 2000 4350
F 0 "#PWR04" H 2000 4100 50  0001 C CNN
F 1 "GND" H 2005 4177 50  0000 C CNN
F 2 "" H 2000 4350 50  0001 C CNN
F 3 "" H 2000 4350 50  0001 C CNN
	1    2000 4350
	1    0    0    -1  
$EndComp
Text Label 3450 7250 0    60   ~ 0
D13_SCK
Text Label 4750 5050 2    60   ~ 0
D12_MISO
Text Label 3450 6600 0    60   ~ 0
D11_MOSI
$Comp
L +5VP #PWR027
U 1 1
P 1750 1900
F 0 "#PWR027" H 1750 1750 50  0001 C CNN
F 1 "+5VP" H 1765 2073 50  0000 C CNN
F 2 "" H 1750 1900 50  0001 C CNN
F 3 "" H 1750 1900 50  0001 C CNN
	1    1750 1900
	1    0    0    -1  
$EndComp
Text Label 4750 5850 2    60   ~ 0
D13_SCK
$Comp
L CP2102N-A01-GQFN24 U1
U 1 1
P 3050 3050
F 0 "U1" H 2650 2200 50  0000 C CNN
F 1 "CP2102N-A01-GQFN24" H 2800 1700 50  0000 C CNN
F 2 "Housings_DFN_QFN:QFN-24-1EP_4x4mm_Pitch0.5mm" H 3500 2250 50  0001 L CNN
F 3 "" H 3100 2000 50  0001 C CNN
	1    3050 3050
	1    0    0    -1  
$EndComp
NoConn ~ 2450 2850
NoConn ~ 2450 2750
NoConn ~ 2450 2450
$Comp
L GND #PWR02
U 1 1
P 2050 2850
F 0 "#PWR02" H 2050 2600 50  0001 C CNN
F 1 "GND" H 2055 2677 50  0000 C CNN
F 2 "" H 2050 2850 50  0001 C CNN
F 3 "" H 2050 2850 50  0001 C CNN
	1    2050 2850
	1    0    0    -1  
$EndComp
Text Label 1300 5550 0    60   ~ 0
AVR_TX
Text Label 1300 5450 0    60   ~ 0
AVR_RX
Wire Wire Line
	4900 5250 4750 5250
Wire Wire Line
	4900 5050 4750 5050
Wire Wire Line
	5250 6950 5500 6950
Wire Wire Line
	4550 6950 4650 6950
Wire Wire Line
	5300 7450 5500 7450
Wire Wire Line
	5500 7350 5300 7350
Wire Wire Line
	5300 7250 5500 7250
Wire Wire Line
	5500 7050 5300 7050
Wire Wire Line
	3450 7450 3150 7450
Wire Wire Line
	3150 7250 3450 7250
Wire Wire Line
	3250 7350 3150 7350
Wire Wire Line
	5400 5050 5550 5050
Wire Wire Line
	5400 5250 5550 5250
Wire Wire Line
	4750 5950 4900 5950
Wire Wire Line
	4750 5850 4900 5850
Wire Wire Line
	4750 5750 4900 5750
Wire Wire Line
	5400 5750 5500 5750
Wire Wire Line
	5400 5850 5500 5850
Wire Wire Line
	5400 5950 5500 5950
Wire Wire Line
	4000 6750 4000 6650
Connection ~ 4000 6250
Wire Wire Line
	4000 6250 4000 6350
Wire Wire Line
	5500 6750 5300 6750
Wire Wire Line
	5500 6650 5300 6650
Wire Wire Line
	5300 6550 5500 6550
Wire Wire Line
	5500 6450 5300 6450
Wire Wire Line
	5300 6350 5500 6350
Wire Wire Line
	5500 6250 5300 6250
Wire Wire Line
	5300 6150 5500 6150
Wire Wire Line
	3250 6700 3250 7350
Wire Wire Line
	5950 5950 5800 5950
Wire Wire Line
	5950 5850 5800 5850
Wire Wire Line
	5950 5750 5800 5750
Wire Wire Line
	5950 6150 5800 6150
Wire Wire Line
	5950 6250 5800 6250
Wire Wire Line
	5950 6350 5800 6350
Wire Wire Line
	5950 6450 5800 6450
Wire Wire Line
	5950 6550 5800 6550
Wire Wire Line
	5950 6650 5800 6650
Wire Wire Line
	5950 7250 5800 7250
Wire Wire Line
	5950 7350 5800 7350
Wire Wire Line
	5950 6950 5800 6950
Wire Wire Line
	5950 7050 5800 7050
Wire Wire Line
	5950 6750 5800 6750
Wire Wire Line
	5950 7450 5800 7450
Wire Wire Line
	8250 1750 8350 1750
Wire Wire Line
	8250 1900 8250 1750
Connection ~ 8000 2400
Wire Wire Line
	8000 2400 8250 2400
Wire Wire Line
	8250 2400 8250 2200
Wire Wire Line
	1300 5550 900  5550
Wire Wire Line
	900  5450 1300 5450
Wire Wire Line
	1750 6700 3250 6700
Wire Wire Line
	1750 6600 3450 6600
Wire Wire Line
	1750 6250 4100 6250
Wire Wire Line
	1750 6150 3900 6150
Connection ~ 2450 7400
Wire Wire Line
	2450 7400 2450 7250
Connection ~ 2200 7400
Wire Wire Line
	2200 7400 2200 7250
Connection ~ 1950 7400
Wire Wire Line
	1950 7250 1950 7400
Connection ~ 1200 7400
Wire Wire Line
	1200 7400 2700 7400
Wire Wire Line
	2700 7400 2700 7250
Connection ~ 1200 6850
Wire Wire Line
	650  6450 1200 6450
Wire Wire Line
	650  6350 650  6450
Wire Wire Line
	650  6850 650  6800
Wire Wire Line
	1200 6850 650  6850
Wire Wire Line
	1200 6450 1200 7500
Wire Wire Line
	6400 1000 5450 1000
Connection ~ 6400 1900
Wire Wire Line
	6400 1900 6400 1000
Wire Wire Line
	5700 1900 6500 1900
Wire Wire Line
	5750 2200 5750 2050
Wire Wire Line
	2800 1200 2800 1350
Wire Wire Line
	2750 1200 2800 1200
Wire Wire Line
	2400 1200 2450 1200
Wire Wire Line
	2400 1350 2400 1200
Wire Wire Line
	5800 3400 5800 3250
Wire Wire Line
	4450 3500 4450 3600
Wire Wire Line
	4400 2350 4400 2450
Wire Wire Line
	5700 2750 6050 2750
Wire Wire Line
	6050 2750 6050 2550
Connection ~ 6050 2050
Connection ~ 5850 2750
Wire Wire Line
	6050 1750 6050 2250
Connection ~ 5850 1350
Wire Wire Line
	6050 1350 5850 1350
Wire Wire Line
	6050 1450 6050 1350
Connection ~ 6750 3100
Wire Wire Line
	6750 3950 6750 3100
Connection ~ 6600 2900
Wire Wire Line
	6600 3800 6600 2900
Connection ~ 5750 2050
Wire Wire Line
	5700 1700 6500 1700
Wire Wire Line
	5850 1250 5850 1550
Wire Wire Line
	5850 1550 5700 1550
Wire Wire Line
	5800 3250 5700 3250
Wire Wire Line
	5700 3100 6200 3100
Wire Wire Line
	5700 2050 6050 2050
Wire Wire Line
	2250 3050 2250 3850
Wire Wire Line
	1700 3250 2250 3250
Wire Wire Line
	1200 3250 1400 3250
Connection ~ 900  3900
Wire Wire Line
	800  3900 900  3900
Wire Wire Line
	800  3850 800  3900
Wire Wire Line
	900  3850 900  3950
Connection ~ 2000 4250
Wire Wire Line
	2000 4150 2000 4350
Wire Wire Line
	2250 4250 2250 4150
Connection ~ 8400 5250
Wire Wire Line
	8700 5250 8700 5150
Wire Wire Line
	8400 5250 8400 5350
Wire Wire Line
	8100 5250 8700 5250
Wire Wire Line
	8100 5150 8100 5250
Wire Wire Line
	8100 4750 8100 4850
Wire Wire Line
	8250 4750 8100 4750
Wire Wire Line
	8700 4750 8700 4850
Wire Wire Line
	8550 4750 8700 4750
Connection ~ 7050 6050
Wire Wire Line
	7050 6000 7050 6150
Wire Wire Line
	7300 6050 7050 6050
Wire Wire Line
	7300 5700 7300 6050
Wire Wire Line
	7250 5700 7300 5700
Wire Wire Line
	7050 5400 7050 5300
Wire Wire Line
	8650 6150 8650 6200
Wire Wire Line
	8550 6150 8650 6150
Wire Wire Line
	8550 5950 8650 5950
Wire Wire Line
	9100 5950 9100 5850
Wire Wire Line
	8850 5950 9100 5950
Connection ~ 7050 4900
Wire Wire Line
	7050 4750 7050 5000
Wire Wire Line
	7050 4450 7050 4400
Wire Wire Line
	5850 2750 5850 2650
Wire Wire Line
	6500 2900 6900 2900
Wire Wire Line
	6500 3100 6900 3100
Wire Wire Line
	5700 2900 6200 2900
Connection ~ 8000 3250
Wire Wire Line
	8000 3250 8350 3250
Connection ~ 8000 3350
Wire Wire Line
	8000 3350 8350 3350
Connection ~ 8000 3450
Wire Wire Line
	8000 3450 8350 3450
Connection ~ 8000 1800
Wire Wire Line
	8000 1700 8000 3750
Wire Wire Line
	7700 1800 8000 1800
Wire Wire Line
	7700 1700 7700 1800
Wire Wire Line
	8000 1250 8000 1400
Wire Wire Line
	7700 1150 7700 1400
Connection ~ 8250 1150
Wire Wire Line
	7700 1150 8350 1150
Connection ~ 8250 1250
Wire Wire Line
	8000 1250 8350 1250
Wire Wire Line
	8250 1450 8350 1450
Wire Wire Line
	8250 1000 8250 1450
Wire Wire Line
	10850 6250 10850 6150
Wire Wire Line
	1200 3550 2450 3550
Wire Wire Line
	1200 3450 2450 3450
Wire Wire Line
	10850 4750 10850 4850
Connection ~ 10600 4650
Wire Wire Line
	10450 4650 10600 4650
Connection ~ 10600 5150
Wire Wire Line
	10600 5150 10450 5150
Connection ~ 10600 5050
Wire Wire Line
	10600 5050 10450 5050
Connection ~ 10600 4950
Wire Wire Line
	10600 4950 10450 4950
Connection ~ 10600 4850
Wire Wire Line
	10600 4850 10450 4850
Connection ~ 10600 4750
Wire Wire Line
	10450 4750 10850 4750
Wire Wire Line
	10600 4550 10450 4550
Wire Wire Line
	10600 4550 10600 5250
Wire Wire Line
	10600 5250 10450 5250
Wire Wire Line
	5400 5150 5450 5150
Wire Wire Line
	4900 5150 4850 5150
Wire Wire Line
	4850 5150 4850 5350
Wire Wire Line
	3900 5350 5450 5350
Wire Wire Line
	5450 5350 5450 5150
Connection ~ 4850 5350
Wire Wire Line
	3900 6150 3900 5350
Wire Wire Line
	4200 5850 4200 5750
Wire Wire Line
	4200 5450 4200 5350
Connection ~ 4200 5350
Wire Wire Line
	1050 6150 1450 6150
Wire Wire Line
	1450 6250 1050 6250
Wire Wire Line
	1050 6600 1450 6600
Wire Wire Line
	1050 6700 1450 6700
Wire Wire Line
	1950 6950 1950 6150
Connection ~ 1950 6150
Wire Wire Line
	2200 6950 2200 6250
Connection ~ 2200 6250
Wire Wire Line
	2450 6950 2450 6600
Connection ~ 2450 6600
Wire Wire Line
	2700 6950 2700 6700
Connection ~ 2700 6700
Wire Wire Line
	2450 3050 2250 3050
Wire Wire Line
	1400 4250 3150 4250
Wire Wire Line
	1400 4100 1400 4250
Wire Wire Line
	1650 4100 1650 4250
Connection ~ 1650 4250
Wire Wire Line
	1400 3800 1400 3450
Connection ~ 1400 3450
Wire Wire Line
	1650 3800 1650 3550
Connection ~ 1650 3550
Connection ~ 2250 3250
Connection ~ 2000 3250
Wire Wire Line
	2000 3850 2000 3250
Wire Wire Line
	2450 3350 2250 3350
Connection ~ 2250 3350
Wire Wire Line
	3150 4250 3150 3950
Connection ~ 2250 4250
Wire Wire Line
	3050 3950 3050 4250
Connection ~ 3050 4250
Wire Wire Line
	2050 2500 2050 2850
Wire Wire Line
	2050 2750 1750 2750
Wire Wire Line
	1750 2750 1750 2500
Connection ~ 2050 2750
Wire Wire Line
	1750 1900 1750 2200
Wire Wire Line
	1750 2000 3050 2000
Wire Wire Line
	3050 2000 3050 2150
Wire Wire Line
	2950 2150 2950 2000
Connection ~ 2950 2000
Wire Wire Line
	2050 2200 2050 2000
Connection ~ 2050 2000
Wire Wire Line
	7050 4900 7250 4900
Wire Wire Line
	5450 3800 6600 3800
Wire Wire Line
	6750 3950 5450 3950
Wire Wire Line
	4800 2900 4200 2900
Wire Wire Line
	4200 2750 4200 3800
Wire Wire Line
	4200 2750 3650 2750
Wire Wire Line
	3650 2850 4100 2850
Wire Wire Line
	4100 2850 4100 3950
Wire Wire Line
	4100 3100 4800 3100
Wire Wire Line
	3650 2950 3900 2950
Wire Wire Line
	3900 2950 3900 1700
Wire Wire Line
	3900 1700 4800 1700
Wire Wire Line
	4000 3050 3650 3050
Wire Wire Line
	4000 1000 4000 3050
Wire Wire Line
	4000 1900 4800 1900
Connection ~ 1750 2000
Wire Wire Line
	4450 2750 4450 3200
Wire Wire Line
	4450 2750 4800 2750
Wire Wire Line
	4700 3250 4800 3250
Wire Wire Line
	4700 3250 4700 3550
Wire Wire Line
	4700 3550 4450 3550
Connection ~ 4450 3550
Wire Wire Line
	4400 1450 4400 2050
Wire Wire Line
	4400 1550 4800 1550
Wire Wire Line
	4400 2400 4700 2400
Wire Wire Line
	4700 2400 4700 2050
Wire Wire Line
	4700 2050 4800 2050
Connection ~ 4400 2400
$Comp
L +5VP #PWR07
U 1 1
P 4400 1450
F 0 "#PWR07" H 4400 1300 50  0001 C CNN
F 1 "+5VP" H 4415 1623 50  0000 C CNN
F 2 "" H 4400 1450 50  0001 C CNN
F 3 "" H 4400 1450 50  0001 C CNN
	1    4400 1450
	1    0    0    -1  
$EndComp
Connection ~ 4400 1550
$Comp
L +5VP #PWR08
U 1 1
P 4700 2700
F 0 "#PWR08" H 4700 2550 50  0001 C CNN
F 1 "+5VP" H 4715 2873 50  0000 C CNN
F 2 "" H 4700 2700 50  0001 C CNN
F 3 "" H 4700 2700 50  0001 C CNN
	1    4700 2700
	1    0    0    -1  
$EndComp
Wire Wire Line
	4700 2750 4700 2700
Connection ~ 4700 2750
Wire Wire Line
	4100 3950 5150 3950
Connection ~ 4100 3100
Wire Wire Line
	4200 3800 5150 3800
Connection ~ 4200 2900
Wire Wire Line
	5150 1000 4000 1000
Connection ~ 4000 1900
Wire Wire Line
	6800 1700 7000 1700
Wire Wire Line
	6900 1700 6900 1900
Wire Wire Line
	6900 1900 6800 1900
Text Label 7000 1700 0    60   ~ 0
AVR_RST
Connection ~ 6900 1700
NoConn ~ 3650 3150
NoConn ~ 3650 3350
NoConn ~ 3650 3450
NoConn ~ 3650 3550
NoConn ~ 3650 3650
NoConn ~ 3650 2650
NoConn ~ 3650 2550
NoConn ~ 3650 2450
$Comp
L D_Schottky D7
U 1 1
P 10600 6250
F 0 "D7" H 10600 6034 50  0000 C CNN
F 1 "D_Schottky" H 10600 6125 50  0000 C CNN
F 2 "Diodes_SMD:D_SOD-123" H 10600 6250 50  0001 C CNN
F 3 "" H 10600 6250 50  0001 C CNN
	1    10600 6250
	-1   0    0    1   
$EndComp
Wire Wire Line
	10350 6250 10450 6250
Wire Wire Line
	10750 6250 10850 6250
$EndSCHEMATC
